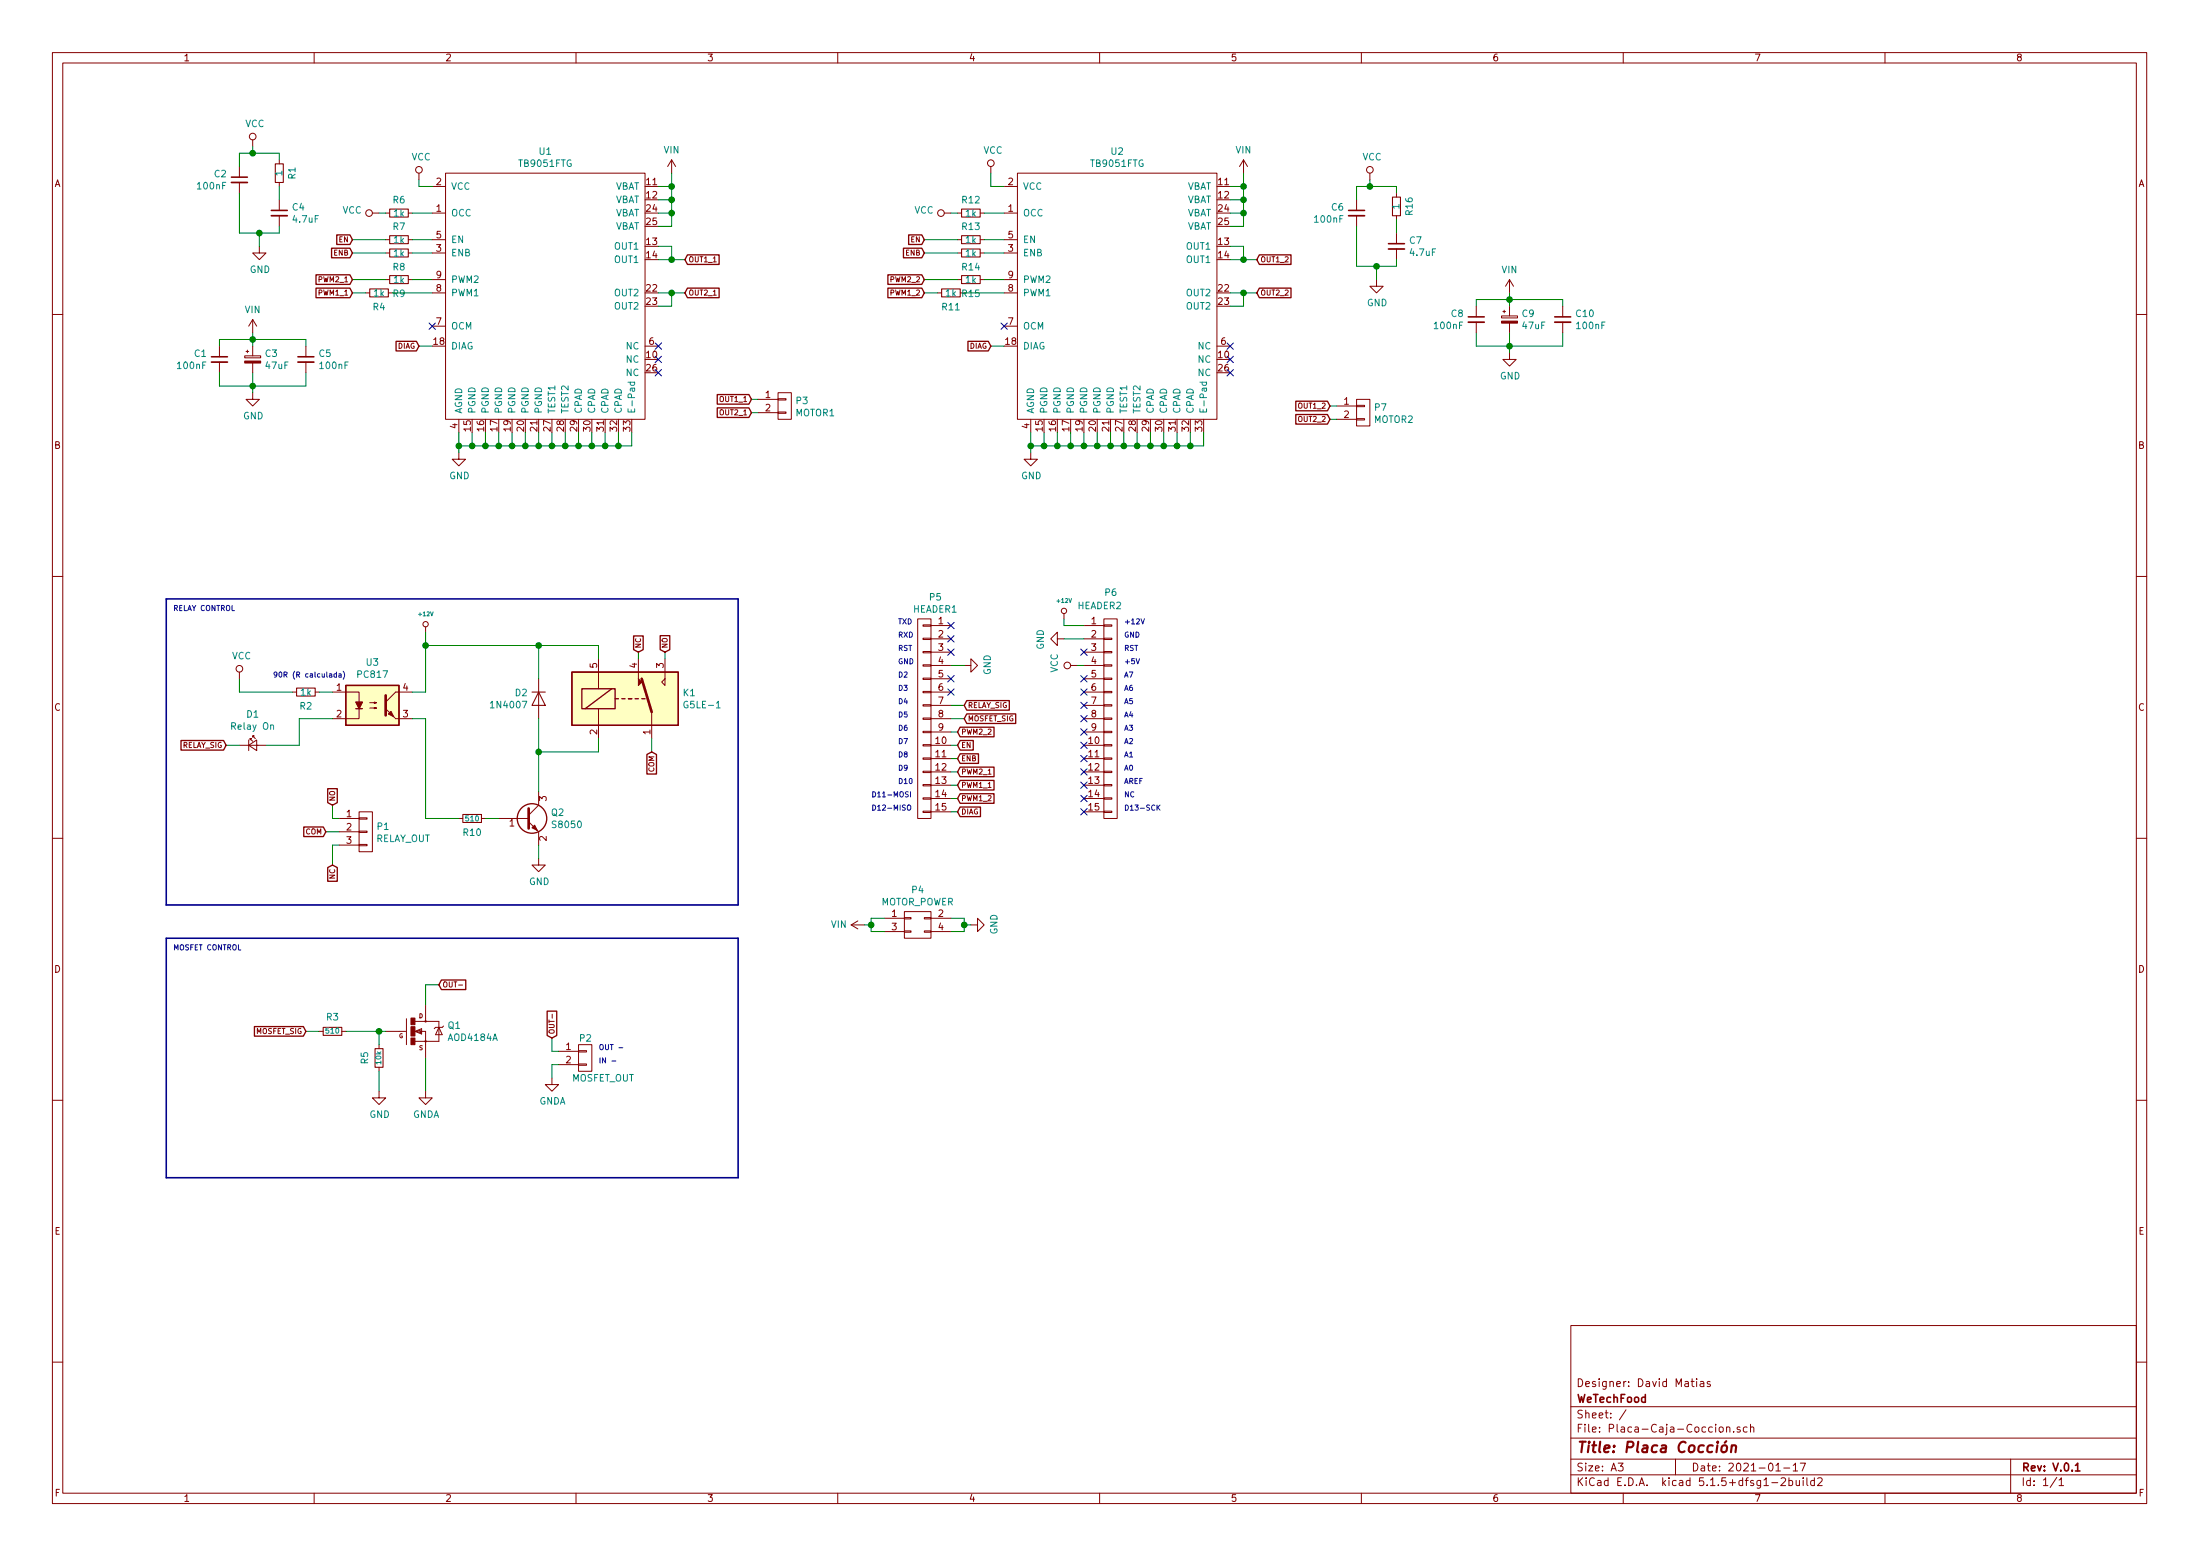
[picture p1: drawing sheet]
EESchema Schematic File Version 4
EELAYER 30 0
EELAYER END
$Descr A3 16535 11693
encoding utf-8
Sheet 1 1
Title "Placa Cocción"
Date "2021-01-17"
Rev "V.0.1"
Comp "WeTechFood"
Comment1 "Designer: David Matias"
Comment2 ""
Comment3 ""
Comment4 ""
$EndDescr
$Comp
L stepper_drivers:TB9051FTG U1
U 1 1
P 4100 1950
F 0 "U1" H 4100 2765 50  0000 C CNN
F 1 "TB9051FTG" H 4100 2674 50  0000 C CNN
F 2 "frizzy_ics:QFN-28-1EP_6x6mm_Pitch0.65mm" H 4100 2700 50  0001 C CNN
F 3 "" H 4100 2700 50  0001 C CNN
	1    4100 1950
	1    0    0    -1  
$EndComp
$Comp
L stepper_drivers:TB9051FTG U2
U 1 1
P 8400 1950
F 0 "U2" H 8400 2765 50  0000 C CNN
F 1 "TB9051FTG" H 8400 2674 50  0000 C CNN
F 2 "frizzy_ics:QFN-28-1EP_6x6mm_Pitch0.65mm" H 8400 2700 50  0001 C CNN
F 3 "" H 8400 2700 50  0001 C CNN
	1    8400 1950
	1    0    0    -1  
$EndComp
$Comp
L device:C_Small C6
U 1 1
P 10200 1600
F 0 "C6" H 10109 1646 50  0000 R CNN
F 1 "100nF" H 10109 1555 50  0000 R CNN
F 2 "Capacitors_SMD:C_0805" H 10200 1600 50  0001 C CNN
F 3 "" H 10200 1600 50  0001 C CNN
	1    10200 1600
	1    0    0    -1  
$EndComp
$Comp
L device:CP_Small C9
U 1 1
P 11350 2400
F 0 "C9" H 11438 2446 50  0000 L CNN
F 1 "47uF" H 11438 2355 50  0000 L CNN
F 2 "Capacitors_SMD:c_elec_6.3x5.3" H 11350 2400 50  0001 C CNN
F 3 "" H 11350 2400 50  0001 C CNN
	1    11350 2400
	1    0    0    -1  
$EndComp
$Comp
L device:R_Small R6
U 1 1
P 3000 1600
F 0 "R6" V 2900 1600 50  0000 C CNN
F 1 "1k" V 3000 1600 50  0000 C CNN
F 2 "Resistors_SMD:R_0805" H 3000 1600 50  0001 C CNN
F 3 "" H 3000 1600 50  0001 C CNN
	1    3000 1600
	0    1    1    0   
$EndComp
$Comp
L CH340G_D-SUN-V3.0-cache:GND #PWR017
U 1 1
P 7750 3400
F 0 "#PWR017" H 7750 3150 50  0001 C CNN
F 1 "GND" H 7755 3227 50  0000 C CNN
F 2 "" H 7750 3400 60  0000 C CNN
F 3 "" H 7750 3400 60  0000 C CNN
	1    7750 3400
	1    0    0    -1  
$EndComp
Wire Wire Line
	7750 3250 7750 3350
Wire Wire Line
	9050 3350 9050 3250
Connection ~ 7750 3350
Wire Wire Line
	7750 3350 7750 3400
Wire Wire Line
	8950 3250 8950 3350
Connection ~ 8950 3350
Wire Wire Line
	8950 3350 9050 3350
Connection ~ 8850 3350
Wire Wire Line
	8850 3350 8950 3350
Wire Wire Line
	8850 3250 8850 3350
Wire Wire Line
	8750 3250 8750 3350
Wire Wire Line
	7750 3350 7850 3350
Connection ~ 8750 3350
Wire Wire Line
	8750 3350 8850 3350
Connection ~ 8650 3350
Wire Wire Line
	8650 3350 8750 3350
Wire Wire Line
	8650 3250 8650 3350
Wire Wire Line
	8550 3250 8550 3350
Connection ~ 8550 3350
Wire Wire Line
	8550 3350 8650 3350
Wire Wire Line
	8450 3250 8450 3350
Connection ~ 8450 3350
Wire Wire Line
	8450 3350 8550 3350
Wire Wire Line
	8350 3250 8350 3350
Connection ~ 8350 3350
Wire Wire Line
	8350 3350 8450 3350
Wire Wire Line
	8250 3250 8250 3350
Connection ~ 8250 3350
Wire Wire Line
	8250 3350 8350 3350
Wire Wire Line
	8150 3250 8150 3350
Connection ~ 8150 3350
Wire Wire Line
	8150 3350 8250 3350
Wire Wire Line
	8050 3250 8050 3350
Connection ~ 8050 3350
Wire Wire Line
	8050 3350 8150 3350
Wire Wire Line
	7950 3250 7950 3350
Connection ~ 7950 3350
Wire Wire Line
	7950 3350 8050 3350
Wire Wire Line
	7850 3250 7850 3350
Connection ~ 7850 3350
Wire Wire Line
	7850 3350 7950 3350
$Comp
L CH340G_D-SUN-V3.0-cache:GND #PWR010
U 1 1
P 3450 3400
F 0 "#PWR010" H 3450 3150 50  0001 C CNN
F 1 "GND" H 3455 3227 50  0000 C CNN
F 2 "" H 3450 3400 60  0000 C CNN
F 3 "" H 3450 3400 60  0000 C CNN
	1    3450 3400
	1    0    0    -1  
$EndComp
Wire Wire Line
	3450 3250 3450 3350
Wire Wire Line
	4750 3350 4750 3250
Connection ~ 3450 3350
Wire Wire Line
	3450 3350 3450 3400
Wire Wire Line
	4650 3250 4650 3350
Connection ~ 4650 3350
Wire Wire Line
	4650 3350 4750 3350
Connection ~ 4550 3350
Wire Wire Line
	4550 3350 4650 3350
Wire Wire Line
	4550 3250 4550 3350
Wire Wire Line
	4450 3250 4450 3350
Wire Wire Line
	3450 3350 3550 3350
Connection ~ 4450 3350
Wire Wire Line
	4450 3350 4550 3350
Connection ~ 4350 3350
Wire Wire Line
	4350 3350 4450 3350
Wire Wire Line
	4350 3250 4350 3350
Wire Wire Line
	4250 3250 4250 3350
Connection ~ 4250 3350
Wire Wire Line
	4250 3350 4350 3350
Wire Wire Line
	4150 3250 4150 3350
Connection ~ 4150 3350
Wire Wire Line
	4150 3350 4250 3350
Wire Wire Line
	4050 3250 4050 3350
Connection ~ 4050 3350
Wire Wire Line
	4050 3350 4150 3350
Wire Wire Line
	3950 3250 3950 3350
Connection ~ 3950 3350
Wire Wire Line
	3950 3350 4050 3350
Wire Wire Line
	3850 3250 3850 3350
Connection ~ 3850 3350
Wire Wire Line
	3850 3350 3950 3350
Wire Wire Line
	3750 3250 3750 3350
Connection ~ 3750 3350
Wire Wire Line
	3750 3350 3850 3350
Wire Wire Line
	3650 3250 3650 3350
Connection ~ 3650 3350
Wire Wire Line
	3650 3350 3750 3350
Wire Wire Line
	3550 3250 3550 3350
Connection ~ 3550 3350
Wire Wire Line
	3550 3350 3650 3350
$Comp
L power:VCC #PWR016
U 1 1
P 7450 1300
F 0 "#PWR016" H 7450 1150 50  0001 C CNN
F 1 "VCC" H 7467 1473 50  0000 C CNN
F 2 "" H 7450 1300 50  0001 C CNN
F 3 "" H 7450 1300 50  0001 C CNN
	1    7450 1300
	1    0    0    -1  
$EndComp
Wire Wire Line
	7450 1300 7450 1400
Wire Wire Line
	7450 1400 7550 1400
$Comp
L power:VCC #PWR07
U 1 1
P 3150 1350
F 0 "#PWR07" H 3150 1200 50  0001 C CNN
F 1 "VCC" H 3167 1523 50  0000 C CNN
F 2 "" H 3150 1350 50  0001 C CNN
F 3 "" H 3150 1350 50  0001 C CNN
	1    3150 1350
	1    0    0    -1  
$EndComp
Wire Wire Line
	3150 1350 3150 1400
Wire Wire Line
	3150 1400 3250 1400
$Comp
L SparkFun-Aesthetics:VIN #SUPPLY02
U 1 1
P 5050 1300
F 0 "#SUPPLY02" H 5050 1300 50  0001 L BNN
F 1 "VIN" H 5050 1475 50  0000 C CNN
F 2 "" H 5050 1300 50  0001 C CNN
F 3 "" H 5050 1300 50  0001 C CNN
	1    5050 1300
	1    0    0    -1  
$EndComp
Wire Wire Line
	4950 1400 5050 1400
Wire Wire Line
	5050 1400 5050 1300
Wire Wire Line
	5050 1400 5050 1500
Wire Wire Line
	5050 1700 4950 1700
Connection ~ 5050 1400
Wire Wire Line
	4950 1600 5050 1600
Connection ~ 5050 1600
Wire Wire Line
	5050 1600 5050 1700
Wire Wire Line
	4950 1500 5050 1500
Connection ~ 5050 1500
Wire Wire Line
	5050 1500 5050 1600
$Comp
L SparkFun-Aesthetics:VIN #SUPPLY04
U 1 1
P 9350 1300
F 0 "#SUPPLY04" H 9350 1300 50  0001 L BNN
F 1 "VIN" H 9350 1475 50  0000 C CNN
F 2 "" H 9350 1300 50  0001 C CNN
F 3 "" H 9350 1300 50  0001 C CNN
	1    9350 1300
	1    0    0    -1  
$EndComp
Wire Wire Line
	9250 1400 9350 1400
Wire Wire Line
	9350 1400 9350 1300
Wire Wire Line
	9350 1400 9350 1500
Wire Wire Line
	9350 1700 9250 1700
Connection ~ 9350 1400
Wire Wire Line
	9250 1600 9350 1600
Connection ~ 9350 1600
Wire Wire Line
	9350 1600 9350 1700
Wire Wire Line
	9250 1500 9350 1500
Connection ~ 9350 1500
Wire Wire Line
	9350 1500 9350 1600
NoConn ~ 9250 2600
NoConn ~ 9250 2700
NoConn ~ 9250 2800
NoConn ~ 7550 2450
NoConn ~ 4950 2600
NoConn ~ 4950 2700
NoConn ~ 4950 2800
NoConn ~ 3250 2450
Text GLabel 2650 1800 0    39   Input ~ 0
EN
$Comp
L power:VCC #PWR05
U 1 1
P 2850 1600
F 0 "#PWR05" H 2850 1450 50  0001 C CNN
F 1 "VCC" V 2868 1727 50  0000 L CNN
F 2 "" H 2850 1600 50  0001 C CNN
F 3 "" H 2850 1600 50  0001 C CNN
	1    2850 1600
	0    -1   -1   0   
$EndComp
Wire Wire Line
	2850 1600 2900 1600
Wire Wire Line
	3100 1600 3250 1600
$Comp
L device:R_Small R7
U 1 1
P 3000 1800
F 0 "R7" V 2900 1800 50  0000 C CNN
F 1 "1k" V 3000 1800 50  0000 C CNN
F 2 "Resistors_SMD:R_0805" H 3000 1800 50  0001 C CNN
F 3 "" H 3000 1800 50  0001 C CNN
	1    3000 1800
	0    1    1    0   
$EndComp
Wire Wire Line
	3100 1800 3250 1800
Text GLabel 2650 1900 0    39   Input ~ 0
ENB
$Comp
L device:R_Small R8
U 1 1
P 3000 1900
F 0 "R8" V 3104 1900 50  0000 C CNN
F 1 "1k" V 3000 1900 50  0000 C CNN
F 2 "Resistors_SMD:R_0805" H 3000 1900 50  0001 C CNN
F 3 "" H 3000 1900 50  0001 C CNN
	1    3000 1900
	0    1    1    0   
$EndComp
Wire Wire Line
	2650 1900 2900 1900
Wire Wire Line
	3100 1900 3250 1900
$Comp
L device:R_Small R9
U 1 1
P 3000 2100
F 0 "R9" V 3104 2100 50  0000 C CNN
F 1 "1k" V 3000 2100 50  0000 C CNN
F 2 "Resistors_SMD:R_0805" H 3000 2100 50  0001 C CNN
F 3 "" H 3000 2100 50  0001 C CNN
	1    3000 2100
	0    1    1    0   
$EndComp
$Comp
L device:R_Small R4
U 1 1
P 2850 2200
F 0 "R4" V 2954 2200 50  0000 C CNN
F 1 "1k" V 2850 2200 50  0000 C CNN
F 2 "Resistors_SMD:R_0805" H 2850 2200 50  0001 C CNN
F 3 "" H 2850 2200 50  0001 C CNN
	1    2850 2200
	0    1    1    0   
$EndComp
Wire Wire Line
	2950 2200 3250 2200
Wire Wire Line
	3250 2100 3100 2100
Wire Wire Line
	2650 2100 2900 2100
Wire Wire Line
	2750 2200 2650 2200
Wire Wire Line
	2650 1800 2900 1800
Text GLabel 2650 2100 0    39   Input ~ 0
PWM2_1
Text GLabel 2650 2200 0    39   Input ~ 0
PWM1_1
Wire Wire Line
	3250 2600 3150 2600
Text GLabel 3150 2600 0    39   Input ~ 0
DIAG
$Comp
L device:R_Small R12
U 1 1
P 7300 1600
F 0 "R12" V 7200 1600 50  0000 C CNN
F 1 "1k" V 7300 1600 50  0000 C CNN
F 2 "Resistors_SMD:R_0805" H 7300 1600 50  0001 C CNN
F 3 "" H 7300 1600 50  0001 C CNN
	1    7300 1600
	0    1    1    0   
$EndComp
Text GLabel 6950 1800 0    39   Input ~ 0
EN
$Comp
L power:VCC #PWR013
U 1 1
P 7150 1600
F 0 "#PWR013" H 7150 1450 50  0001 C CNN
F 1 "VCC" V 7168 1727 50  0000 L CNN
F 2 "" H 7150 1600 50  0001 C CNN
F 3 "" H 7150 1600 50  0001 C CNN
	1    7150 1600
	0    -1   -1   0   
$EndComp
Wire Wire Line
	7150 1600 7200 1600
Wire Wire Line
	7400 1600 7550 1600
$Comp
L device:R_Small R13
U 1 1
P 7300 1800
F 0 "R13" V 7200 1800 50  0000 C CNN
F 1 "1k" V 7300 1800 50  0000 C CNN
F 2 "Resistors_SMD:R_0805" H 7300 1800 50  0001 C CNN
F 3 "" H 7300 1800 50  0001 C CNN
	1    7300 1800
	0    1    1    0   
$EndComp
Wire Wire Line
	7400 1800 7550 1800
Text GLabel 6950 1900 0    39   Input ~ 0
ENB
$Comp
L device:R_Small R14
U 1 1
P 7300 1900
F 0 "R14" V 7404 1900 50  0000 C CNN
F 1 "1k" V 7300 1900 50  0000 C CNN
F 2 "Resistors_SMD:R_0805" H 7300 1900 50  0001 C CNN
F 3 "" H 7300 1900 50  0001 C CNN
	1    7300 1900
	0    1    1    0   
$EndComp
Wire Wire Line
	6950 1900 7200 1900
Wire Wire Line
	7400 1900 7550 1900
$Comp
L device:R_Small R15
U 1 1
P 7300 2100
F 0 "R15" V 7404 2100 50  0000 C CNN
F 1 "1k" V 7300 2100 50  0000 C CNN
F 2 "Resistors_SMD:R_0805" H 7300 2100 50  0001 C CNN
F 3 "" H 7300 2100 50  0001 C CNN
	1    7300 2100
	0    1    1    0   
$EndComp
$Comp
L device:R_Small R11
U 1 1
P 7150 2200
F 0 "R11" V 7254 2200 50  0000 C CNN
F 1 "1k" V 7150 2200 50  0000 C CNN
F 2 "Resistors_SMD:R_0805" H 7150 2200 50  0001 C CNN
F 3 "" H 7150 2200 50  0001 C CNN
	1    7150 2200
	0    1    1    0   
$EndComp
Wire Wire Line
	7250 2200 7550 2200
Wire Wire Line
	7550 2100 7400 2100
Wire Wire Line
	6950 2100 7200 2100
Wire Wire Line
	7050 2200 6950 2200
Wire Wire Line
	6950 1800 7200 1800
Text GLabel 6950 2100 0    39   Input ~ 0
PWM2_2
Text GLabel 6950 2200 0    39   Input ~ 0
PWM1_2
Wire Wire Line
	7550 2600 7450 2600
Text GLabel 7450 2600 0    39   Input ~ 0
DIAG
Wire Wire Line
	4950 1850 5050 1850
Wire Wire Line
	5050 1850 5050 1950
Wire Wire Line
	5050 1950 4950 1950
Wire Wire Line
	5050 1950 5150 1950
Connection ~ 5050 1950
Wire Wire Line
	4950 2200 5050 2200
Wire Wire Line
	5050 2300 5050 2200
Connection ~ 5050 2200
Wire Wire Line
	5050 2200 5150 2200
Wire Wire Line
	4950 2300 5050 2300
Text GLabel 5150 1950 2    39   Input ~ 0
OUT1_1
Text GLabel 5150 2200 2    39   Input ~ 0
OUT2_1
Wire Wire Line
	9250 1850 9350 1850
Wire Wire Line
	9350 1850 9350 1950
Wire Wire Line
	9350 1950 9250 1950
Wire Wire Line
	9350 1950 9450 1950
Connection ~ 9350 1950
Wire Wire Line
	9250 2200 9350 2200
Wire Wire Line
	9350 2300 9350 2200
Connection ~ 9350 2200
Wire Wire Line
	9350 2200 9450 2200
Wire Wire Line
	9250 2300 9350 2300
Text GLabel 9450 1950 2    39   Input ~ 0
OUT1_2
Text GLabel 9450 2200 2    39   Input ~ 0
OUT2_2
$Comp
L device:R_Small R16
U 1 1
P 10500 1550
F 0 "R16" V 10400 1550 50  0000 C CNN
F 1 "1" V 10500 1550 50  0000 C CNN
F 2 "Resistors_SMD:R_0805" H 10500 1550 50  0001 C CNN
F 3 "" H 10500 1550 50  0001 C CNN
	1    10500 1550
	-1   0    0    1   
$EndComp
$Comp
L power:VCC #PWR021
U 1 1
P 10300 1350
F 0 "#PWR021" H 10300 1200 50  0001 C CNN
F 1 "VCC" H 10317 1523 50  0000 C CNN
F 2 "" H 10300 1350 50  0001 C CNN
F 3 "" H 10300 1350 50  0001 C CNN
	1    10300 1350
	1    0    0    -1  
$EndComp
$Comp
L device:C_Small C7
U 1 1
P 10500 1850
F 0 "C7" H 10592 1896 50  0000 L CNN
F 1 "4.7uF" H 10592 1805 50  0000 L CNN
F 2 "Capacitors_SMD:C_0805" H 10500 1850 50  0001 C CNN
F 3 "" H 10500 1850 50  0001 C CNN
	1    10500 1850
	1    0    0    -1  
$EndComp
$Comp
L CH340G_D-SUN-V3.0-cache:GND #PWR022
U 1 1
P 10350 2100
F 0 "#PWR022" H 10350 1850 50  0001 C CNN
F 1 "GND" H 10355 1927 50  0000 C CNN
F 2 "" H 10350 2100 60  0000 C CNN
F 3 "" H 10350 2100 60  0000 C CNN
	1    10350 2100
	1    0    0    -1  
$EndComp
Wire Wire Line
	10200 1700 10200 2000
Wire Wire Line
	10200 2000 10350 2000
Wire Wire Line
	10350 2000 10350 2100
Wire Wire Line
	10350 2000 10500 2000
Wire Wire Line
	10500 2000 10500 1950
Connection ~ 10350 2000
Wire Wire Line
	10500 1750 10500 1650
Wire Wire Line
	10500 1450 10500 1400
Wire Wire Line
	10500 1400 10300 1400
Wire Wire Line
	10300 1400 10300 1350
Wire Wire Line
	10300 1400 10200 1400
Wire Wire Line
	10200 1400 10200 1500
Connection ~ 10300 1400
$Comp
L device:C_Small C2
U 1 1
P 1800 1350
F 0 "C2" H 1709 1396 50  0000 R CNN
F 1 "100nF" H 1709 1305 50  0000 R CNN
F 2 "Capacitors_SMD:C_0805" H 1800 1350 50  0001 C CNN
F 3 "" H 1800 1350 50  0001 C CNN
	1    1800 1350
	1    0    0    -1  
$EndComp
$Comp
L device:R_Small R1
U 1 1
P 2100 1300
F 0 "R1" V 2000 1300 50  0000 C CNN
F 1 "1" V 2100 1300 50  0000 C CNN
F 2 "Resistors_SMD:R_0805" H 2100 1300 50  0001 C CNN
F 3 "" H 2100 1300 50  0001 C CNN
	1    2100 1300
	-1   0    0    1   
$EndComp
$Comp
L power:VCC #PWR02
U 1 1
P 1900 1100
F 0 "#PWR02" H 1900 950 50  0001 C CNN
F 1 "VCC" H 1917 1273 50  0000 C CNN
F 2 "" H 1900 1100 50  0001 C CNN
F 3 "" H 1900 1100 50  0001 C CNN
	1    1900 1100
	1    0    0    -1  
$EndComp
$Comp
L device:C_Small C4
U 1 1
P 2100 1600
F 0 "C4" H 2192 1646 50  0000 L CNN
F 1 "4.7uF" H 2192 1555 50  0000 L CNN
F 2 "Capacitors_SMD:C_0805" H 2100 1600 50  0001 C CNN
F 3 "" H 2100 1600 50  0001 C CNN
	1    2100 1600
	1    0    0    -1  
$EndComp
$Comp
L CH340G_D-SUN-V3.0-cache:GND #PWR04
U 1 1
P 1950 1850
F 0 "#PWR04" H 1950 1600 50  0001 C CNN
F 1 "GND" H 1955 1677 50  0000 C CNN
F 2 "" H 1950 1850 60  0000 C CNN
F 3 "" H 1950 1850 60  0000 C CNN
	1    1950 1850
	1    0    0    -1  
$EndComp
Wire Wire Line
	1800 1450 1800 1750
Wire Wire Line
	1800 1750 1950 1750
Wire Wire Line
	1950 1750 1950 1850
Wire Wire Line
	1950 1750 2100 1750
Wire Wire Line
	2100 1750 2100 1700
Connection ~ 1950 1750
Wire Wire Line
	2100 1500 2100 1400
Wire Wire Line
	2100 1200 2100 1150
Wire Wire Line
	2100 1150 1900 1150
Wire Wire Line
	1900 1150 1900 1100
Wire Wire Line
	1900 1150 1800 1150
Wire Wire Line
	1800 1150 1800 1250
Connection ~ 1900 1150
$Comp
L device:C_Small C8
U 1 1
P 11100 2400
F 0 "C8" H 11009 2446 50  0000 R CNN
F 1 "100nF" H 11009 2355 50  0000 R CNN
F 2 "Capacitors_SMD:C_0805" H 11100 2400 50  0001 C CNN
F 3 "" H 11100 2400 50  0001 C CNN
	1    11100 2400
	1    0    0    -1  
$EndComp
$Comp
L device:C_Small C10
U 1 1
P 11750 2400
F 0 "C10" H 11842 2446 50  0000 L CNN
F 1 "100nF" H 11842 2355 50  0000 L CNN
F 2 "Capacitors_SMD:C_0805" H 11750 2400 50  0001 C CNN
F 3 "" H 11750 2400 50  0001 C CNN
	1    11750 2400
	1    0    0    -1  
$EndComp
$Comp
L SparkFun-Aesthetics:VIN #SUPPLY05
U 1 1
P 11350 2200
F 0 "#SUPPLY05" H 11350 2200 50  0001 L BNN
F 1 "VIN" H 11350 2375 50  0000 C CNN
F 2 "" H 11350 2200 50  0001 C CNN
F 3 "" H 11350 2200 50  0001 C CNN
	1    11350 2200
	1    0    0    -1  
$EndComp
$Comp
L CH340G_D-SUN-V3.0-cache:GND #PWR023
U 1 1
P 11350 2650
F 0 "#PWR023" H 11350 2400 50  0001 C CNN
F 1 "GND" H 11355 2477 50  0000 C CNN
F 2 "" H 11350 2650 60  0000 C CNN
F 3 "" H 11350 2650 60  0000 C CNN
	1    11350 2650
	1    0    0    -1  
$EndComp
Wire Wire Line
	11100 2300 11100 2250
Wire Wire Line
	11100 2250 11350 2250
Wire Wire Line
	11350 2250 11350 2300
Wire Wire Line
	11350 2250 11350 2200
Connection ~ 11350 2250
Wire Wire Line
	11350 2250 11750 2250
Wire Wire Line
	11750 2250 11750 2300
Wire Wire Line
	11750 2500 11750 2600
Wire Wire Line
	11750 2600 11350 2600
Wire Wire Line
	11350 2600 11350 2650
Wire Wire Line
	11350 2600 11350 2500
Connection ~ 11350 2600
Wire Wire Line
	11350 2600 11100 2600
Wire Wire Line
	11100 2600 11100 2500
$Comp
L device:CP_Small C3
U 1 1
P 1900 2700
F 0 "C3" H 1988 2746 50  0000 L CNN
F 1 "47uF" H 1988 2655 50  0000 L CNN
F 2 "Capacitors_SMD:c_elec_6.3x5.3" H 1900 2700 50  0001 C CNN
F 3 "" H 1900 2700 50  0001 C CNN
	1    1900 2700
	1    0    0    -1  
$EndComp
$Comp
L device:C_Small C1
U 1 1
P 1650 2700
F 0 "C1" H 1559 2746 50  0000 R CNN
F 1 "100nF" H 1559 2655 50  0000 R CNN
F 2 "Capacitors_SMD:C_0805" H 1650 2700 50  0001 C CNN
F 3 "" H 1650 2700 50  0001 C CNN
	1    1650 2700
	1    0    0    -1  
$EndComp
$Comp
L device:C_Small C5
U 1 1
P 2300 2700
F 0 "C5" H 2392 2746 50  0000 L CNN
F 1 "100nF" H 2392 2655 50  0000 L CNN
F 2 "Capacitors_SMD:C_0805" H 2300 2700 50  0001 C CNN
F 3 "" H 2300 2700 50  0001 C CNN
	1    2300 2700
	1    0    0    -1  
$EndComp
$Comp
L SparkFun-Aesthetics:VIN #SUPPLY01
U 1 1
P 1900 2500
F 0 "#SUPPLY01" H 1900 2500 50  0001 L BNN
F 1 "VIN" H 1900 2675 50  0000 C CNN
F 2 "" H 1900 2500 50  0001 C CNN
F 3 "" H 1900 2500 50  0001 C CNN
	1    1900 2500
	1    0    0    -1  
$EndComp
$Comp
L CH340G_D-SUN-V3.0-cache:GND #PWR03
U 1 1
P 1900 2950
F 0 "#PWR03" H 1900 2700 50  0001 C CNN
F 1 "GND" H 1905 2777 50  0000 C CNN
F 2 "" H 1900 2950 60  0000 C CNN
F 3 "" H 1900 2950 60  0000 C CNN
	1    1900 2950
	1    0    0    -1  
$EndComp
Wire Wire Line
	1650 2600 1650 2550
Wire Wire Line
	1650 2550 1900 2550
Wire Wire Line
	1900 2550 1900 2600
Wire Wire Line
	1900 2550 1900 2500
Connection ~ 1900 2550
Wire Wire Line
	1900 2550 2300 2550
Wire Wire Line
	2300 2550 2300 2600
Wire Wire Line
	2300 2800 2300 2900
Wire Wire Line
	2300 2900 1900 2900
Wire Wire Line
	1900 2900 1900 2950
Wire Wire Line
	1900 2900 1900 2800
Connection ~ 1900 2900
Wire Wire Line
	1900 2900 1650 2900
Wire Wire Line
	1650 2900 1650 2800
$Comp
L conn:CONN_01X15 P6
U 1 1
P 8350 5400
F 0 "P6" H 8300 6350 50  0000 L CNN
F 1 "HEADER2" H 8100 6250 50  0000 L CNN
F 2 "Pin_Headers:Pin_Header_Straight_1x15_Pitch2.54mm" H 8350 5400 50  0001 C CNN
F 3 "" H 8350 5400 50  0001 C CNN
	1    8350 5400
	1    0    0    -1  
$EndComp
$Comp
L opto:PC817 U3
U 1 1
P 2800 5300
F 0 "U3" H 2800 5625 50  0000 C CNN
F 1 "PC817" H 2800 5534 50  0000 C CNN
F 2 "Housings_DIP:DIP-4_W7.62mm" H 2600 5100 50  0001 L CIN
F 3 "http://www.soselectronic.cz/a_info/resource/d/pc817.pdf" H 2800 5300 50  0001 L CNN
	1    2800 5300
	1    0    0    -1  
$EndComp
$Comp
L diode:1N4007 D2
U 1 1
P 4050 5250
F 0 "D2" V 4004 5171 50  0000 R CNN
F 1 "1N4007" V 4095 5171 50  0000 R CNN
F 2 "Diodes_SMD:D_SMA" H 4050 5075 50  0001 C CNN
F 3 "http://www.vishay.com/docs/88503/1n4001.pdf" H 4050 5250 50  0001 C CNN
	1    4050 5250
	0    1    1    0   
$EndComp
$Comp
L Relay:G5LE-1 K1
U 1 1
P 4700 5250
F 0 "K1" H 5130 5296 50  0000 L CNN
F 1 "G5LE-1" H 5130 5205 50  0000 L CNN
F 2 "Relays_THT:Relay_SPDT_OMRON-G5LE-1" H 5150 5200 50  0001 L CNN
F 3 "http://www.omron.com/ecb/products/pdf/en-g5le.pdf" H 4700 4850 50  0001 C CNN
	1    4700 5250
	1    0    0    -1  
$EndComp
$Comp
L device:LED_Small D1
U 1 1
P 1900 5600
F 0 "D1" H 1900 5835 50  0000 C CNN
F 1 "Relay On" H 1900 5744 50  0000 C CNN
F 2 "LEDs:LED_0805" V 1900 5600 50  0001 C CNN
F 3 "~" V 1900 5600 50  0001 C CNN
	1    1900 5600
	1    0    0    -1  
$EndComp
$Comp
L device:R_Small R2
U 1 1
P 2300 5200
F 0 "R2" V 2404 5200 50  0000 C CNN
F 1 "1k" V 2300 5200 50  0000 C CNN
F 2 "Resistors_SMD:R_0805" H 2300 5200 50  0001 C CNN
F 3 "" H 2300 5200 50  0001 C CNN
	1    2300 5200
	0    1    1    0   
$EndComp
Wire Wire Line
	2400 5200 2500 5200
Wire Wire Line
	4050 5100 4050 4850
Wire Wire Line
	4050 4850 4500 4850
Wire Wire Line
	4500 4850 4500 4950
Wire Wire Line
	4500 5550 4500 5650
Wire Wire Line
	4500 5650 4050 5650
Wire Wire Line
	4050 5650 4050 5400
Wire Wire Line
	4050 5650 4050 5950
Connection ~ 4050 5650
Wire Wire Line
	2000 5600 2250 5600
Wire Wire Line
	2250 5400 2500 5400
Wire Wire Line
	2250 5400 2250 5600
Wire Wire Line
	2200 5200 1800 5200
Wire Wire Line
	1800 5200 1800 5100
$Comp
L Transistor:S8050 Q2
U 1 1
P 3950 6150
F 0 "Q2" H 4140 6196 50  0000 L CNN
F 1 "S8050" H 4140 6105 50  0000 L CNN
F 2 "TO_SOT_Packages_SMD:SOT-23" H 4150 6075 50  0001 L CIN
F 3 "http://www.unisonic.com.tw/datasheet/S8050.pdf" H 3950 6150 50  0001 L CNN
	1    3950 6150
	1    0    0    -1  
$EndComp
$Comp
L CH340G_D-SUN-V3.0-cache:GND #PWR011
U 1 1
P 4050 6450
F 0 "#PWR011" H 4050 6200 50  0001 C CNN
F 1 "GND" H 4055 6277 50  0000 C CNN
F 2 "" H 4050 6450 60  0000 C CNN
F 3 "" H 4050 6450 60  0000 C CNN
	1    4050 6450
	1    0    0    -1  
$EndComp
Wire Wire Line
	4050 6450 4050 6350
$Comp
L device:R_Small R10
U 1 1
P 3550 6150
F 0 "R10" V 3654 6150 50  0000 C CNN
F 1 "510" V 3550 6150 39  0000 C CNN
F 2 "Resistors_SMD:R_0805" H 3550 6150 50  0001 C CNN
F 3 "" H 3550 6150 50  0001 C CNN
	1    3550 6150
	0    1    1    0   
$EndComp
Wire Wire Line
	3650 6150 3750 6150
Wire Wire Line
	3450 6150 3200 6150
Wire Wire Line
	3200 6150 3200 5400
Wire Wire Line
	3200 5400 3100 5400
Wire Wire Line
	3100 5200 3200 5200
Wire Wire Line
	3200 5200 3200 4850
Wire Wire Line
	3200 4850 4050 4850
Connection ~ 4050 4850
Wire Wire Line
	3200 4850 3200 4750
Connection ~ 3200 4850
Wire Wire Line
	1800 5600 1700 5600
Text GLabel 1700 5600 0    39   Input ~ 0
RELAY_SIG
$Comp
L power:VCC #PWR01
U 1 1
P 1800 5100
F 0 "#PWR01" H 1800 4950 50  0001 C CNN
F 1 "VCC" H 1817 5273 50  0000 C CNN
F 2 "" H 1800 5100 50  0001 C CNN
F 3 "" H 1800 5100 50  0001 C CNN
	1    1800 5100
	1    0    0    -1  
$EndComp
Wire Wire Line
	4900 5550 4900 5650
Text GLabel 4900 5650 3    39   Input ~ 0
COM
Text GLabel 5000 4900 1    39   Input ~ 0
NO
Text GLabel 4800 4900 1    39   Input ~ 0
NC
Wire Wire Line
	4800 4900 4800 4950
Wire Wire Line
	5000 4950 5000 4900
Text Notes 6750 4700 0    39   ~ 0
TXD
Text Notes 6750 4800 0    39   ~ 0
RXD
Text Notes 6750 4900 0    39   ~ 0
RST
Text Notes 6750 5000 0    39   ~ 0
GND
Text Notes 6750 5100 0    39   ~ 0
D2
Text Notes 6750 5200 0    39   ~ 0
D3
Text Notes 6750 5300 0    39   ~ 0
D4
Text Notes 6750 5400 0    39   ~ 0
D5
Text Notes 6750 5500 0    39   ~ 0
D6
Text Notes 6750 5600 0    39   ~ 0
D7
Text Notes 6750 5700 0    39   ~ 0
D8
Text Notes 6750 5800 0    39   ~ 0
D9
Text Notes 6750 5900 0    39   ~ 0
D10
Text Notes 6550 6000 0    39   ~ 0
D11-MOSI
Text Notes 6550 6100 0    39   ~ 0
D12-MISO
Text Notes 8450 4700 0    39   ~ 0
+12V
Text Notes 8450 4800 0    39   ~ 0
GND
Text Notes 8450 4900 0    39   ~ 0
RST
Text Notes 8450 5000 0    39   ~ 0
+5V
Text Notes 8450 5100 0    39   ~ 0
A7
Text Notes 8450 5200 0    39   ~ 0
A6
Text Notes 8450 5300 0    39   ~ 0
A5
Text Notes 8450 5400 0    39   ~ 0
A4
Text Notes 8450 5500 0    39   ~ 0
A3
Text Notes 8450 5600 0    39   ~ 0
A2
Text Notes 8450 5700 0    39   ~ 0
A1
Text Notes 8450 5800 0    39   ~ 0
A0
Text Notes 8450 6000 0    39   ~ 0
NC
Text Notes 8450 6100 0    39   ~ 0
D13-SCK
Text Notes 8450 5900 0    39   ~ 0
AREF
$Comp
L SparkFun-DiscreteSemi:MOSFET-NCHANNEL2N7000 Q1
U 1 1
P 3200 7750
F 0 "Q1" H 3363 7796 50  0000 L CNN
F 1 "AOD4184A" H 3363 7705 50  0000 L CNN
F 2 "TO_SOT_Packages_SMD:TO-252-2" H 3230 7900 20  0001 C CNN
F 3 "" H 3200 7750 60  0001 C CNN
	1    3200 7750
	1    0    0    -1  
$EndComp
Text GLabel 2450 6250 0    39   Input ~ 0
COM
Text GLabel 2500 6050 1    39   Input ~ 0
NO
$Comp
L conn:CONN_01X02 P2
U 1 1
P 4400 7950
F 0 "P2" H 4350 8100 50  0000 L CNN
F 1 "MOSFET_OUT" H 4300 7800 50  0000 L CNN
F 2 "TerminalBlock:TerminalBlock_bornier-2_P5.08mm" H 4400 7950 50  0001 C CNN
F 3 "" H 4400 7950 50  0001 C CNN
	1    4400 7950
	1    0    0    -1  
$EndComp
Wire Wire Line
	4150 7800 4150 7900
Wire Wire Line
	4150 7900 4200 7900
Wire Wire Line
	4200 8000 4150 8000
Wire Wire Line
	4150 8000 4150 8100
Wire Bus Line
	5550 4500 1250 4500
Wire Bus Line
	1250 4500 1250 6800
Wire Bus Line
	1250 6800 5550 6800
Wire Bus Line
	5550 6800 5550 4500
Text Notes 1300 4600 0    39   ~ 0
RELAY CONTROL
$Comp
L device:R_Small R5
U 1 1
P 2850 7950
F 0 "R5" V 2954 7950 50  0000 C CNN
F 1 "10k" V 2850 7950 39  0000 C CNN
F 2 "Resistors_SMD:R_0805" H 2850 7950 50  0001 C CNN
F 3 "" H 2850 7950 50  0001 C CNN
	1    2850 7950
	-1   0    0    1   
$EndComp
$Comp
L CH340G_D-SUN-V3.0-cache:GND #PWR06
U 1 1
P 2850 8200
F 0 "#PWR06" H 2850 7950 50  0001 C CNN
F 1 "GND" H 2855 8027 50  0000 C CNN
F 2 "" H 2850 8200 60  0000 C CNN
F 3 "" H 2850 8200 60  0000 C CNN
	1    2850 8200
	1    0    0    -1  
$EndComp
Wire Wire Line
	3200 8200 3200 7950
Wire Wire Line
	2850 8050 2850 8200
Wire Wire Line
	2850 7850 2850 7750
Wire Wire Line
	2850 7750 2900 7750
Wire Wire Line
	2850 7750 2600 7750
Connection ~ 2850 7750
$Comp
L device:R_Small R3
U 1 1
P 2500 7750
F 0 "R3" V 2604 7750 50  0000 C CNN
F 1 "510" V 2500 7750 39  0000 C CNN
F 2 "Resistors_SMD:R_0805" H 2500 7750 50  0001 C CNN
F 3 "" H 2500 7750 50  0001 C CNN
	1    2500 7750
	0    -1   -1   0   
$EndComp
Wire Wire Line
	2400 7750 2300 7750
Text GLabel 2300 7750 0    39   Input ~ 0
MOSFET_SIG
Wire Wire Line
	3200 7550 3200 7400
Wire Wire Line
	3200 7400 3300 7400
Text GLabel 3300 7400 2    39   Input ~ 0
OUT-
Text GLabel 4150 7800 1    39   Input ~ 0
OUT-
Text Notes 4500 7900 0    39   ~ 0
OUT -
Text Notes 4500 8000 0    39   ~ 0
IN -
Wire Bus Line
	1250 7050 5550 7050
Wire Bus Line
	5550 7050 5550 8850
Wire Bus Line
	5550 8850 1250 8850
Wire Bus Line
	1250 8850 1250 7050
Text Notes 1300 7150 0    39   ~ 0
MOSFET CONTROL
$Comp
L conn:CONN_02X02 P4
U 1 1
P 6900 6950
F 0 "P4" H 6900 7215 50  0000 C CNN
F 1 "MOTOR_POWER" H 6900 7124 50  0000 C CNN
F 2 "Connectors_Molex:Molex_Microfit3_Header_02x02_Angled_43045-040x" H 6900 5750 50  0001 C CNN
F 3 "" H 6900 5750 50  0001 C CNN
	1    6900 6950
	1    0    0    -1  
$EndComp
Wire Wire Line
	7150 6900 7250 6900
Wire Wire Line
	7250 6900 7250 6950
Wire Wire Line
	7250 7000 7150 7000
Wire Wire Line
	7250 6950 7300 6950
Connection ~ 7250 6950
Wire Wire Line
	7250 6950 7250 7000
$Comp
L CH340G_D-SUN-V3.0-cache:GND #PWR015
U 1 1
P 7300 6950
F 0 "#PWR015" H 7300 6700 50  0001 C CNN
F 1 "GND" H 7305 6777 50  0000 C CNN
F 2 "" H 7300 6950 60  0000 C CNN
F 3 "" H 7300 6950 60  0000 C CNN
	1    7300 6950
	0    -1   -1   0   
$EndComp
Wire Wire Line
	6650 7000 6550 7000
Wire Wire Line
	6550 7000 6550 6950
Wire Wire Line
	6550 6900 6650 6900
Wire Wire Line
	6550 6950 6500 6950
Connection ~ 6550 6950
Wire Wire Line
	6550 6950 6550 6900
$Comp
L SparkFun-Aesthetics:VIN #SUPPLY03
U 1 1
P 6500 6950
F 0 "#SUPPLY03" H 6500 6950 50  0001 L BNN
F 1 "VIN" V 6500 7079 50  0000 L CNN
F 2 "" H 6500 6950 50  0001 C CNN
F 3 "" H 6500 6950 50  0001 C CNN
	1    6500 6950
	0    -1   -1   0   
$EndComp
Text GLabel 7250 5300 2    39   Input ~ 0
RELAY_SIG
Wire Wire Line
	7150 5300 7250 5300
Text GLabel 7250 5400 2    39   Input ~ 0
MOSFET_SIG
Wire Wire Line
	7250 5400 7150 5400
NoConn ~ 7150 4700
NoConn ~ 7150 4800
NoConn ~ 7150 4900
NoConn ~ 7150 5100
$Comp
L CH340G_D-SUN-V3.0-cache:GND #PWR014
U 1 1
P 7250 5000
F 0 "#PWR014" H 7250 4750 50  0001 C CNN
F 1 "GND" H 7255 4827 50  0000 C CNN
F 2 "" H 7250 5000 60  0000 C CNN
F 3 "" H 7250 5000 60  0000 C CNN
	1    7250 5000
	0    -1   -1   0   
$EndComp
Wire Wire Line
	7150 5000 7250 5000
$Comp
L CH340G_D-SUN-V3.0-cache:GND #PWR019
U 1 1
P 8000 4800
F 0 "#PWR019" H 8000 4550 50  0001 C CNN
F 1 "GND" H 8005 4627 50  0000 C CNN
F 2 "" H 8000 4800 60  0000 C CNN
F 3 "" H 8000 4800 60  0000 C CNN
	1    8000 4800
	0    1    1    0   
$EndComp
Wire Wire Line
	8000 4800 8150 4800
$Comp
L L9110:+12V #PWR018
U 1 1
P 8000 4650
F 0 "#PWR018" H 8000 4600 20  0001 C CNN
F 1 "+12V" H 8000 4788 30  0000 C CNN
F 2 "" H 8000 4650 60  0000 C CNN
F 3 "" H 8000 4650 60  0000 C CNN
	1    8000 4650
	1    0    0    -1  
$EndComp
Wire Wire Line
	8000 4650 8000 4700
Wire Wire Line
	8000 4700 8150 4700
$Comp
L L9110:+12V #PWR08
U 1 1
P 3200 4750
F 0 "#PWR08" H 3200 4700 20  0001 C CNN
F 1 "+12V" H 3200 4888 30  0000 C CNN
F 2 "" H 3200 4750 60  0000 C CNN
F 3 "" H 3200 4750 60  0000 C CNN
	1    3200 4750
	1    0    0    -1  
$EndComp
NoConn ~ 8150 6100
NoConn ~ 8150 6000
NoConn ~ 8150 5900
NoConn ~ 8150 5800
NoConn ~ 8150 5700
NoConn ~ 8150 5600
NoConn ~ 8150 5400
NoConn ~ 8150 5500
NoConn ~ 8150 5100
NoConn ~ 8150 5200
NoConn ~ 8150 5300
$Comp
L power:VCC #PWR020
U 1 1
P 8100 5000
F 0 "#PWR020" H 8100 4850 50  0001 C CNN
F 1 "VCC" H 8117 5173 50  0000 C CNN
F 2 "" H 8100 5000 50  0001 C CNN
F 3 "" H 8100 5000 50  0001 C CNN
	1    8100 5000
	0    -1   -1   0   
$EndComp
Wire Wire Line
	8100 5000 8150 5000
NoConn ~ 8150 4900
Text GLabel 7200 5800 2    39   Input ~ 0
PWM2_1
Text GLabel 7200 5900 2    39   Input ~ 0
PWM1_1
Text GLabel 7200 5500 2    39   Input ~ 0
PWM2_2
Text GLabel 7200 6000 2    39   Input ~ 0
PWM1_2
Text GLabel 7200 5600 2    39   Input ~ 0
EN
Text GLabel 7200 5700 2    39   Input ~ 0
ENB
Text GLabel 7200 6100 2    39   Input ~ 0
DIAG
$Comp
L conn:CONN_01X02 P7
U 1 1
P 10250 3100
F 0 "P7" H 10328 3141 50  0000 L CNN
F 1 "MOTOR2" H 10328 3050 50  0000 L CNN
F 2 "Connectors_Molex:Molex_Microfit3_Header_02x01_Angled_43045-020x" H 10250 3100 50  0001 C CNN
F 3 "" H 10250 3100 50  0001 C CNN
	1    10250 3100
	1    0    0    -1  
$EndComp
Text GLabel 10000 3050 0    39   Input ~ 0
OUT1_2
Text GLabel 10000 3150 0    39   Input ~ 0
OUT2_2
Wire Wire Line
	10000 3150 10050 3150
Wire Wire Line
	10000 3050 10050 3050
$Comp
L conn:CONN_01X02 P3
U 1 1
P 5900 3050
F 0 "P3" H 5978 3091 50  0000 L CNN
F 1 "MOTOR1" H 5978 3000 50  0000 L CNN
F 2 "Connectors_Molex:Molex_Microfit3_Header_02x01_Angled_43045-020x" H 5900 3050 50  0001 C CNN
F 3 "" H 5900 3050 50  0001 C CNN
	1    5900 3050
	1    0    0    -1  
$EndComp
Wire Wire Line
	5650 3100 5700 3100
Wire Wire Line
	5650 3000 5700 3000
Text GLabel 5650 3000 0    39   Input ~ 0
OUT1_1
Text GLabel 5650 3100 0    39   Input ~ 0
OUT2_1
Wire Wire Line
	7150 6000 7200 6000
Wire Wire Line
	7150 5900 7200 5900
Wire Wire Line
	7200 5800 7150 5800
Wire Wire Line
	7150 5500 7200 5500
$Comp
L conn:CONN_01X15 P5
U 1 1
P 6950 5400
F 0 "P5" H 6867 6315 50  0000 C CNN
F 1 "HEADER1" H 6867 6224 50  0000 C CNN
F 2 "Pin_Headers:Pin_Header_Straight_1x15_Pitch2.54mm" H 6950 5400 50  0001 C CNN
F 3 "" H 6950 5400 50  0001 C CNN
	1    6950 5400
	-1   0    0    -1  
$EndComp
Wire Wire Line
	7150 5600 7200 5600
Wire Wire Line
	7200 5700 7150 5700
NoConn ~ 7150 5200
Wire Wire Line
	7150 6100 7200 6100
Text Notes 2050 5100 0    39   ~ 0
90R (R calculada)
$Comp
L power:GNDA #PWR0101
U 1 1
P 3200 8200
F 0 "#PWR0101" H 3200 7950 50  0001 C CNN
F 1 "GNDA" H 3205 8027 50  0000 C CNN
F 2 "" H 3200 8200 50  0001 C CNN
F 3 "" H 3200 8200 50  0001 C CNN
	1    3200 8200
	1    0    0    -1  
$EndComp
$Comp
L power:GNDA #PWR0102
U 1 1
P 4150 8100
F 0 "#PWR0102" H 4150 7850 50  0001 C CNN
F 1 "GNDA" H 4155 7927 50  0000 C CNN
F 2 "" H 4150 8100 50  0001 C CNN
F 3 "" H 4150 8100 50  0001 C CNN
	1    4150 8100
	1    0    0    -1  
$EndComp
$Comp
L conn:CONN_01X03 P1
U 1 1
P 2750 6250
F 0 "P1" H 2828 6291 50  0000 L CNN
F 1 "RELAY_OUT" H 2828 6200 50  0000 L CNN
F 2 "TerminalBlock:TerminalBlock_bornier-3_P5.08mm" H 2750 6250 50  0001 C CNN
F 3 "" H 2750 6250 50  0001 C CNN
	1    2750 6250
	1    0    0    -1  
$EndComp
Text GLabel 2500 6500 3    39   Input ~ 0
NC
Wire Wire Line
	2550 6150 2500 6150
Wire Wire Line
	2500 6150 2500 6050
Wire Wire Line
	2450 6250 2550 6250
Wire Wire Line
	2550 6350 2500 6350
Wire Wire Line
	2500 6350 2500 6500
$EndSCHEMATC
